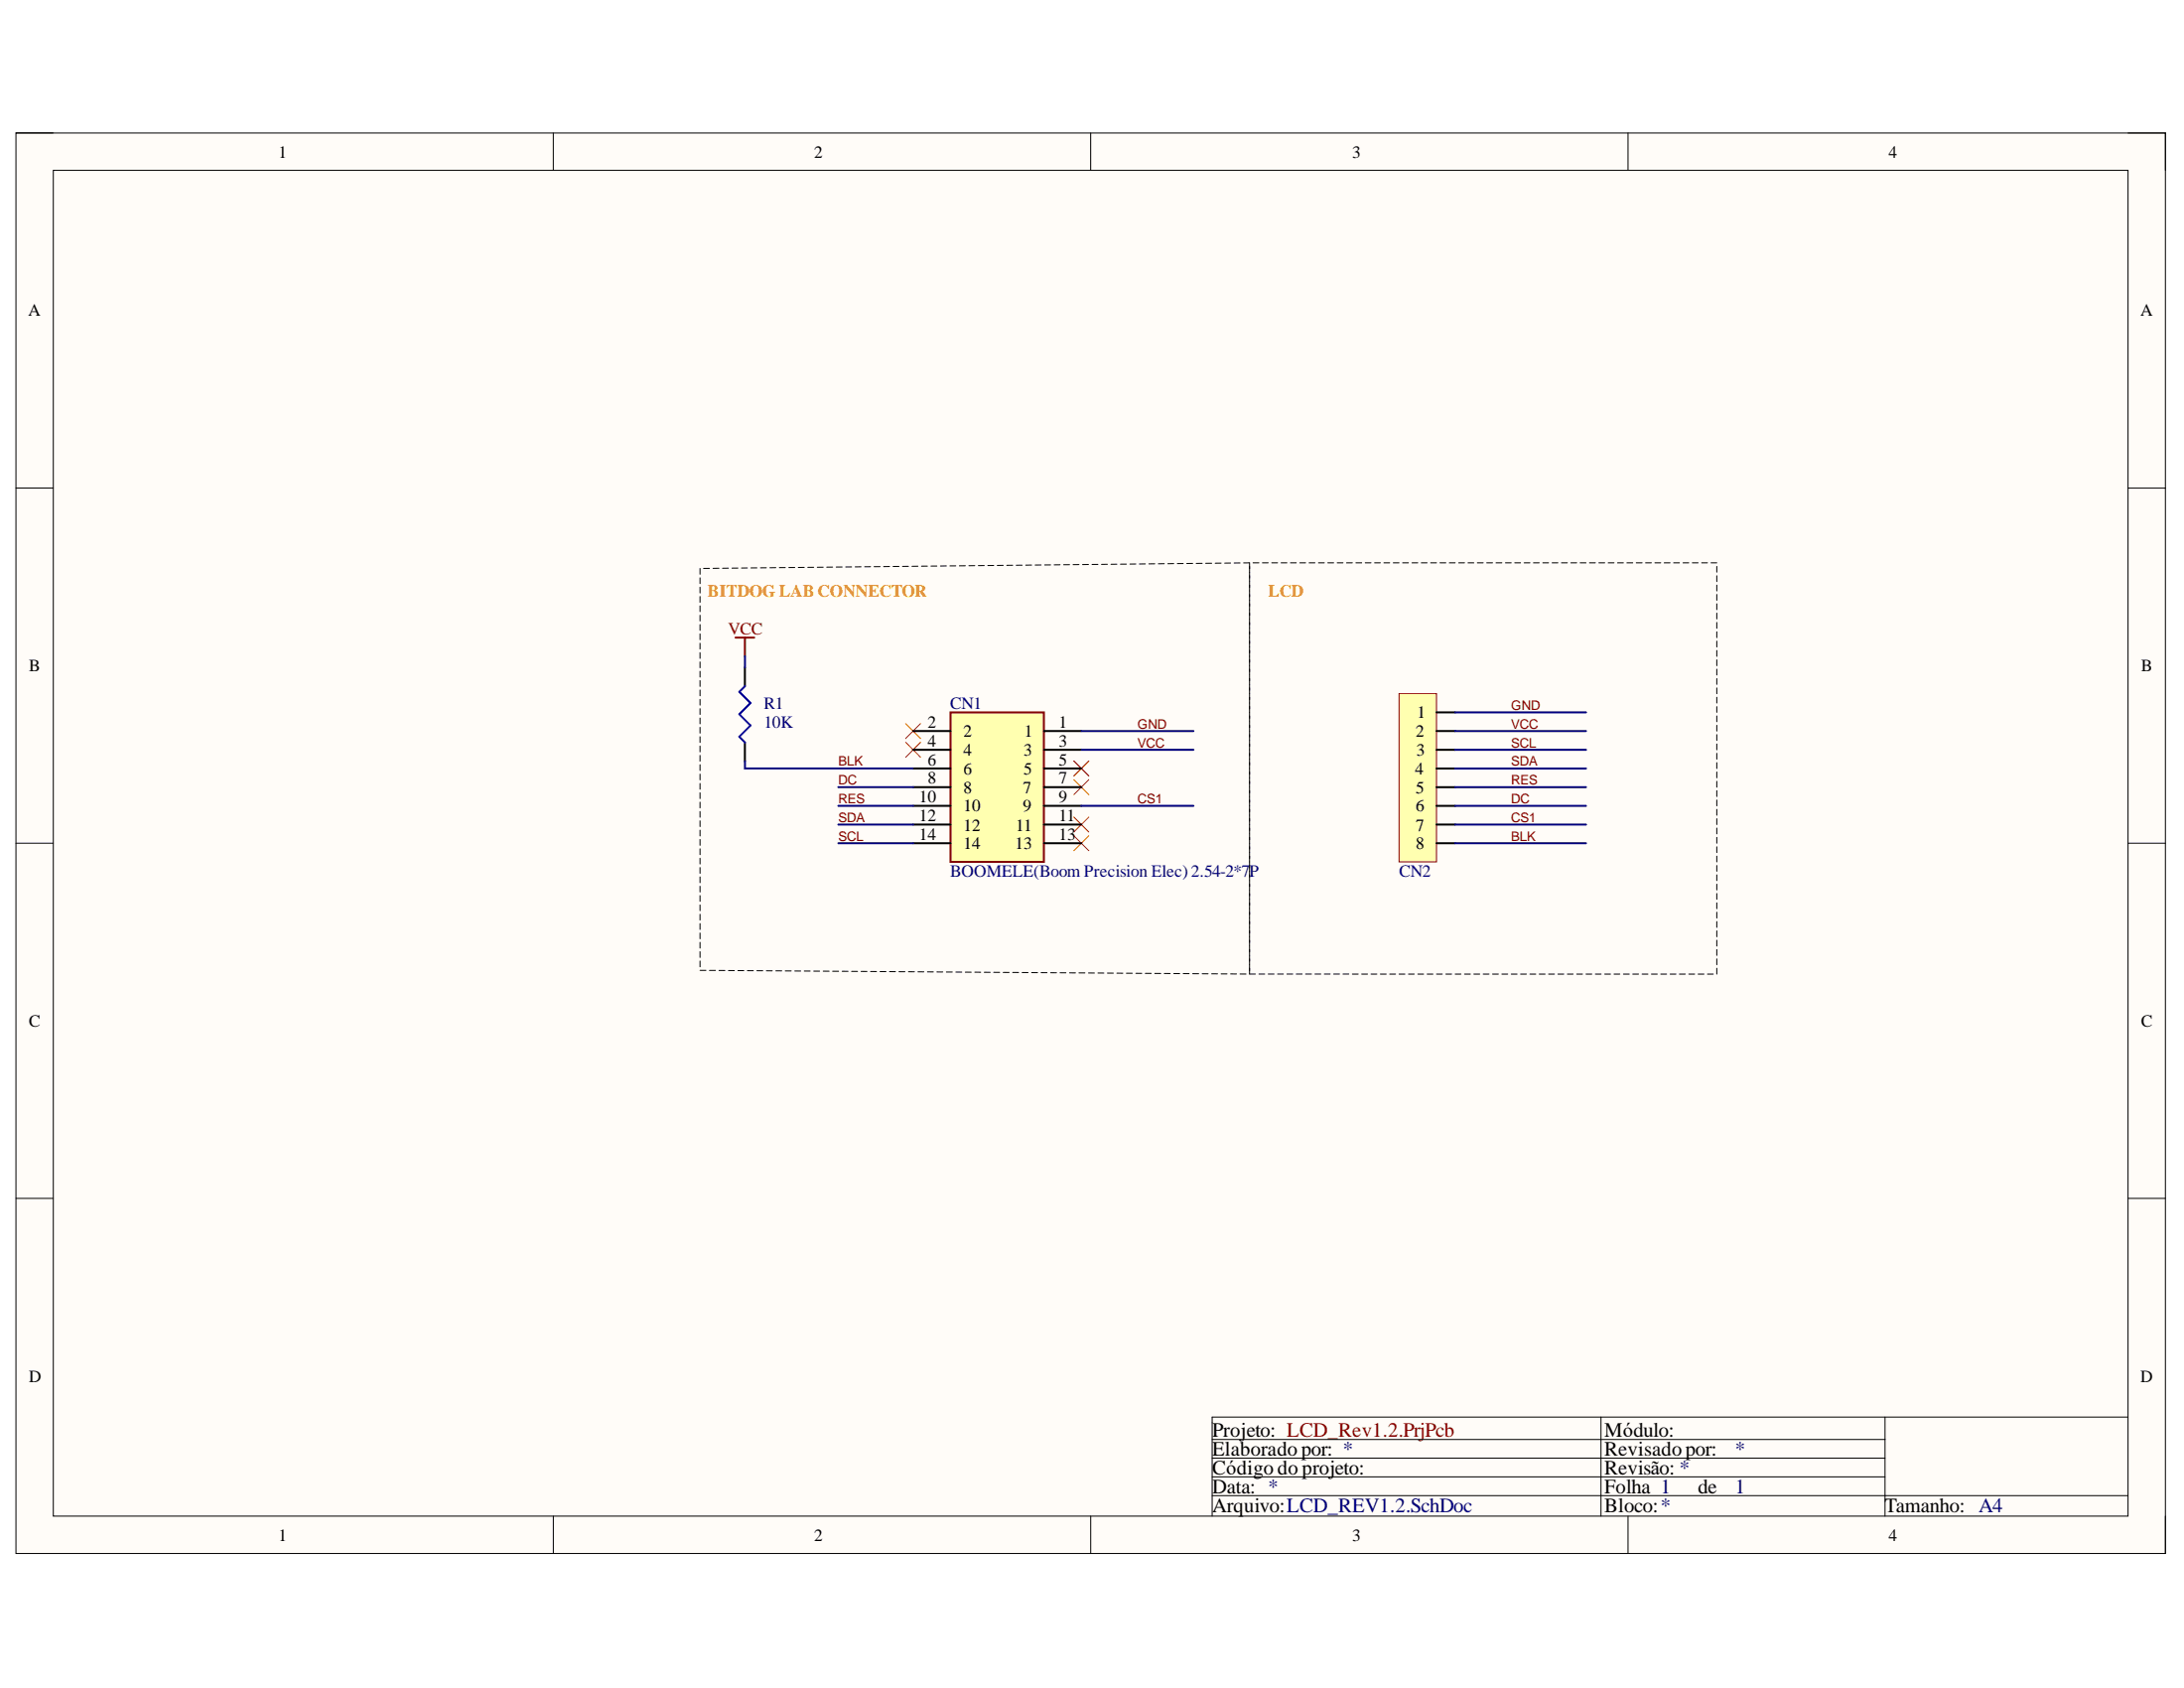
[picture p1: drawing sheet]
<svg xmlns="http://www.w3.org/2000/svg" width="279mm" height="216mm" viewBox="0 0 279 216" stroke-linecap="round" stroke-linejoin="round" font-family="sans-serif">
<path d="M2 17h275v181.7h-275z" fill-rule="evenodd" fill="#fffcf8"/>
<path d="M2 17h275v181.7h-275z" fill="none" stroke="#000" stroke-width=".13"/>
<path d="M6.8 21.8h265.4v172.1h-265.4z" fill-rule="evenodd" fill="#fffcf8"/>
<g fill="none" stroke="#000" stroke-width=".13">
<path d="M2 17h4.8M70.8 17v4.8M139.5 17v4.8M208.3 17v4.8M272.2 17h4.8v4.8M6.8 21.8h265.4v172.1h-265.4zM2 62.4h4.8M89.6 72.7v.8M89.6 73.9v.7M89.6 75.1v.7M89.6 76.3v.7M89.6 77.5v.7"/>
<path d="M89.6 78.7v.7M89.6 79.9v.7M90.8 72.7h-.8M92 72.7h-.8M93.2 72.7h-.8M94.4 72.7h-.8M95.6 72.6l-.7 .1M96.8 72.6h-.7M98 72.6h-.7M99.3 72.6h-.8M100.5 72.6h-.8M101.7 72.6h-.8"/>
<path d="M102.9 72.6h-.8M104.1 72.6h-.8M105.3 72.5l-.7 .1M106.5 72.5h-.7M107.7 72.5h-.7M108.9 72.5h-.7M110.2 72.5h-.8M111.4 72.5h-.8M112.6 72.5h-.8M113.8 72.5h-.8M115 72.4l-.7 .1M116.2 72.4h-.7"/>
<path d="M117.4 72.4h-.7M118.6 72.4h-.7M119.9 72.4h-.8M121.1 72.4h-.8M122.3 72.4h-.8M123.5 72.4h-.8M124.7 72.3l-.8 .1M125.9 72.3h-.7M127.1 72.3h-.7M128.3 72.3h-.7M129.6 72.3h-.8M130.8 72.3h-.8"/>
<path d="M132 72.3h-.8M133.2 72.3h-.8M134.4 72.3h-.8M135.6 72.2h-.7M136.8 72.2h-.7M138 72.2h-.7M139.3 72.2h-.8M140.5 72.2h-.8M141.7 72.2h-.8M142.9 72.2h-.8M144.1 72.2h-.8M145.3 72.1h-.7"/>
<path d="M146.5 72.1h-.7M147.7 72.1h-.7M148.9 72.1h-.7M150.2 72.1h-.8M151.4 72.1h-.8M152.6 72.1h-.8M153.8 72.1h-.8M155 72h-.8M156.2 72h-.7M157.4 72h-.7M158.6 72h-.7M159.9 72h-.8"/>
<path d="M159.9 72.4v.8M159.9 73.6v.8M159.9 74.8v.8M159.9 76v.8M159.9 77.2v.8M159.9 78.4v.8M159.9 79.6v.8M272.2 62.4h4.8M89.6 81.1v.7M89.6 82.3v.7M89.6 83.5v.7M89.6 84.7v.7"/>
<path d="M89.6 85.9v.7M89.6 87.1v.7M89.6 88.3v.7M89.6 89.4v.8M89.6 90.6v.8M89.6 91.8v.8M89.6 93v.8M89.6 94.2v.8M89.6 95.4v.8M89.6 96.6v.8M89.6 97.8v.8M89.6 99v.8"/>
<path d="M159.9 80.8v.8M159.9 82v.7M159.9 83.2v.7M159.9 84.4v.7M159.9 85.6v.7M159.9 86.8v.7M159.9 88v.7M159.9 89.2v.7M159.9 90.4v.7M159.9 91.6v.7M159.9 92.8v.7M159.9 94v.7"/>
<path d="M159.9 95.1v.8M159.9 96.3v.8M159.9 97.5v.8M159.9 98.7v.8M159.9 99.9v.8M2 107.9h4.8M89.6 100.2v.7M89.6 101.4v.7M89.6 102.6v.7M89.6 103.8v.7M89.6 105v.7M89.6 106.2v.7"/>
<path d="M89.6 107.4v.7M89.6 108.6v.7M89.6 109.8v.7M89.6 111v.7M89.6 112.2v.7M89.6 113.4v.7M89.6 114.5v.8M89.6 115.7v.8M89.6 116.9v.8M89.6 118.1v.8M89.6 119.3v.8M159.9 101.1v.8"/>
<path d="M159.9 102.3v.8M159.9 103.5v.8M159.9 104.7v.8M159.9 105.9v.8M159.9 107.1v.8M159.9 108.3v.7M159.9 109.5v.7M159.9 110.7v.7M159.9 111.9v.7M159.9 113.1v.7M159.9 114.3v.7M159.9 115.5v.7"/>
<path d="M159.9 116.7v.7M159.9 117.9v.7M159.9 119.1v.7M272.2 107.9h4.8M89.6 120.5v.8M89.6 121.7v.8M89.6 122.9v.8M89.6 124.1h.7M90.8 124.1h.7M92 124.1h.7M93.2 124.1h.7M94.4 124.1h.8"/>
<path d="M95.6 124.2h.8M96.8 124.2h.8M98 124.2h.8M99.3 124.2h.7M100.5 124.2h.7M101.7 124.2h.7M102.9 124.2h.7M104.1 124.2h.8M105.3 124.2h.8M106.5 124.2h.8M107.7 124.2h.8M108.9 124.2h.8"/>
<path d="M110.2 124.2l.7 .1M111.4 124.3h.7M112.6 124.3h.7M113.8 124.3h.8M115 124.3h.8M116.2 124.3h.8M117.4 124.3h.8M118.6 124.3h.8M119.9 124.3h.7M121.1 124.3h.7M122.3 124.3h.7M123.5 124.3h.8"/>
<path d="M124.7 124.3l.8 .1M125.9 124.4h.8M127.1 124.4h.8M128.3 124.4h.8M129.6 124.4h.7M130.8 124.4h.7M132 124.4h.7M133.2 124.4h.7M134.4 124.4h.8M135.6 124.4h.8M136.8 124.4h.8M138 124.4h.8"/>
<path d="M139.3 124.4l.7 .1M140.5 124.5h.7M141.7 124.5h.7M142.9 124.5h.7M144.1 124.5h.8M145.3 124.5h.8M146.5 124.5h.8M147.7 124.5h.8M148.9 124.5h.8M150.2 124.5h.7M151.4 124.5h.7M152.6 124.5h.7"/>
<path d="M153.8 124.5l.8 .1M155 124.6h.8M156.2 124.6h.8M157.4 124.6h.8M158.6 124.6h.8M159.9 120.3v.7M159.9 121.4v.8M159.9 122.6v.8M159.9 123.8v.8M2 153.3h4.8M272.2 153.3h4.8M70.8 193.9v4.8"/>
<path d="M139.5 193.9v4.8M155.1 184.1h86.1M155.1 186.5h86.1M155.1 191.3h117.1M155.1 188.9h86.1M204.8 181.3v12.6M208.3 193.9v4.8M241.2 181.3v12.6M272.2 181.3h-117.1v12.6M277 193.9v4.8"/>
</g>
<path d="M179 88.7h4.8v21.5h-4.8z" fill-rule="evenodd" fill="#ffffb0"/>
<path d="M179 88.7h4.8v21.5h-4.8z" fill="none" stroke="#800000" stroke-width=".13"/>
<path d="M95.3 85.4v2.4M95.3 94.9v2.4M183.8 91.1h2.4M183.8 93.5h2.4M183.8 95.9h2.4M183.8 98.3h2.4M183.8 100.7h2.4M183.8 103.1h2.4M183.8 105.5h2.4M183.8 107.9h2.4" fill="none" stroke="#000" stroke-width=".25"/>
<path d="M115.9 94.9l1.9 2M115.9 92.6l1.9 1.9M117.8 94.9l-1.9 2M117.8 92.6l-1.9 1.9M137.4 97.3l1.9 1.9M137.4 99.7l1.9 1.9M139.3 97.3l-1.9 1.9M139.3 99.7l-1.9 1.9M137.4 106.9l1.9 1.9M137.4 104.5l1.9 1.9M139.3 106.9l-1.9 1.9M139.3 104.5l-1.9 1.9" fill="none" stroke="#f00" stroke-width=".13"/>
<g fill="none" stroke="#000" stroke-width=".13">
<path d="M159.9 72v.7M159.9 73.2v.7M159.9 74.4v.7M159.9 75.6v.7M159.9 76.8v.7M159.9 78v.7M159.9 79.2v.7M160.3 72h.8M161.5 72h.7M162.7 72h.7M163.9 72h.7M165.1 72h.7"/>
<path d="M166.3 72h.7M167.5 72h.7M168.7 72h.7M169.9 72h.7M171.1 72h.7M172.3 72h.7M173.5 72h.7M174.7 72h.7M175.9 72h.7M177 72h.8M178.2 72h.8M179.4 72h.8"/>
<path d="M180.6 72h.8M181.8 72h.8M183 72h.8M184.2 72h.8M185.4 72h.8M186.6 72h.8M187.8 72h.8M189 72h.7M190.2 72h.7M191.4 72h.7M192.6 72h.7M193.8 72h.7"/>
<path d="M195 72h.7M196.2 72h.7M197.4 72h.7M198.6 72h.7M199.8 72h.7M201 72h.7M202.2 72h.7M203.3 72h.8M204.5 72h.8M205.7 72h.8M206.9 72h.8M208.1 72h.8"/>
<path d="M209.3 72h.8M210.5 72h.8M211.7 72h.8M212.9 72h.8M214.1 72h.8M215.3 72h.7M216.5 72h.7M217.7 72h.7M218.9 72h.7M219.6 72.4v.8M219.6 73.6v.8M219.6 74.8v.8"/>
<path d="M219.6 76v.8M219.6 77.2v.8M219.6 78.4v.8M219.6 79.6v.8M159.9 80.4v.7M159.9 81.6v.7M159.9 82.7v.8M159.9 83.9v.8M159.9 85.1v.8M159.9 86.3v.8M159.9 87.5v.8M159.9 88.7v.8"/>
<path d="M159.9 89.9v.8M159.9 91.1v.8M159.9 92.3v.8M159.9 93.5v.8M159.9 94.7v.8M159.9 95.9v.7M159.9 97.1v.7M159.9 98.3v.7M159.9 99.5v.7M219.6 80.8v.8M219.6 82v.8M219.6 83.2v.7"/>
<path d="M219.6 84.4v.7M219.6 85.6v.7M219.6 86.8v.7M219.6 88v.7M219.6 89.2v.7M219.6 90.4v.7M219.6 91.6v.7M219.6 92.8v.7M219.6 94v.7M219.6 95.2v.7M219.6 96.3v.8M219.6 97.5v.8"/>
<path d="M219.6 98.7v.8M219.6 99.9v.8M159.9 100.7v.7M159.9 101.9v.7M159.9 103.1v.7M159.9 104.3v.7M159.9 105.5v.7M159.9 106.7v.7M159.9 107.9v.7M159.9 109v.8M159.9 110.2v.8M159.9 111.4v.8"/>
<path d="M159.9 112.6v.8M159.9 113.8v.8M159.9 115v.8M159.9 116.2v.8M159.9 117.4v.8M159.9 118.6v.8M159.9 119.8v.8M219.6 101.1v.8M219.6 102.3v.8M219.6 103.5v.8M219.6 104.7v.8M219.6 105.9v.8"/>
<path d="M219.6 107.1v.8M219.6 108.3v.7M219.6 109.5v.7M219.6 110.7v.7M219.6 111.9v.7M219.6 113.1v.7M219.6 114.3v.7M219.6 115.5v.7M219.6 116.7v.7M219.6 117.9v.7M219.6 119.1v.7M159.9 121v.7"/>
<path d="M159.9 122.2v.7M159.9 123.4v.7M159.9 124.6h.7M161.1 124.6h.7M162.2 124.6h.8M163.4 124.6h.8M164.6 124.6h.8M165.8 124.6h.8M167 124.6h.8M168.2 124.6h.8M169.4 124.6h.8M170.6 124.6h.8"/>
<path d="M171.8 124.6h.8M173 124.6h.8M174.2 124.6h.8M175.4 124.6h.7M176.6 124.6h.7M177.8 124.6h.7M179 124.6h.7M180.2 124.6h.7M181.4 124.6h.7M182.6 124.6h.7M183.8 124.6h.7M185 124.6h.7"/>
<path d="M186.2 124.6h.7M187.4 124.6h.7M188.6 124.6h.7M189.7 124.6h.8M190.9 124.6h.8M192.1 124.6h.8M193.3 124.6h.8M194.5 124.6h.8M195.7 124.6h.8M196.9 124.6h.8M198.1 124.6h.8M199.3 124.6h.8"/>
<path d="M200.5 124.6h.8M201.7 124.6h.7M202.9 124.6h.7M204.1 124.6h.7M205.3 124.6h.7M206.5 124.6h.7M207.7 124.6h.7M208.9 124.6h.7M210.1 124.6h.7M211.3 124.6h.7M212.5 124.6h.7M213.7 124.6h.7"/>
<path d="M214.9 124.6h.7M216 124.6h.8M217.2 124.6h.8M218.4 124.6h.8M219.6 120.3v.7M219.6 121.4v.8M219.6 122.6v.8M219.6 123.8v.8"/>
</g>
<path d="M94.1 81.6h2.4M95.3 81.6v2.3" fill="none" stroke="#800000" stroke-width=".25"/>
<path d="M95.3 87.8l-.7 .7 1.4 1.4-1.4 1.5 1.4 1.4-1.4 1.4 .7 .7" fill="none" stroke="#00f" stroke-width=".25"/>
<path d="M121.6 91.1h12v19.1h-12z" fill-rule="evenodd" fill="#ffffb0"/>
<path d="M121.6 91.1h12v19.1h-12z" fill="none" stroke="#800000" stroke-width=".25"/>
<g fill="none" stroke="#000" stroke-width=".25">
<path d="M116.8 93.5h4.8M116.8 95.9h4.8M116.8 98.3h4.8M133.6 93.5h4.7M133.6 95.9h4.7M133.6 98.3h4.7M116.8 100.7h4.8M116.8 103.1h4.8M116.8 105.5h4.8M116.8 107.9h4.8M133.6 100.7h4.7M133.6 103.1h4.7"/>
<path d="M133.6 105.5h4.7M133.6 107.9h4.7"/>
</g>
<g fill="none" stroke="#000080" stroke-width=".25">
<path d="M95.3 97.3v1h21.5M95.3 83.9v1.5M138.3 93.5h14.4M138.3 95.9h14.4M186.2 93.5h16.7M186.2 91.1h16.7M186.2 95.9h16.7M186.2 98.3h16.7M107.3 103.1h9.5M107.3 100.7h9.5M107.3 105.5h9.5M107.3 107.9h9.5"/>
<path d="M138.3 103.1h14.4M186.2 103.1h16.7M186.2 100.7h16.7M186.2 105.5h16.7M186.2 107.9h16.7"/>
</g>
<g font-size="2.6">
<text x="155.1" y="183.8">Projeto: LCD_Rev1.2.PrjPcb</text>
<text x="205.2" y="183.8">Módulo:</text>
<text x="155.1" y="186.2">Elaborado por: *</text>
<text x="155.1" y="188.6">Código do projeto:</text>
<text x="155.1" y="191">Data: *</text>
<text x="205.2" y="186.2">Revisado por:</text>
<text x="205.2" y="188.6">Revisão: *</text>
<text x="205.2" y="191">Folha 1</text>
<text x="217.3" y="191">de</text>
<text x="155.1" y="193.4">Arquivo:LCD_REV1.2.SchDoc</text>
<text x="205.2" y="193.4">Bloco:*</text>
<text x="241.1" y="193.4">Tamanho: A4</text>
</g>
<g font-size="2.6" fill="#000080">
<text x="222" y="186.2">*</text>
<text x="222" y="191">1</text>
</g>
<g font-size="2.2">
<text x="35.6" y="20.1">1</text>
<text x="104.1" y="20.1">2</text>
<text x="173" y="20.1">3</text>
<text x="241.6" y="20.1">4</text>
<text x="3.6" y="40.4">A</text>
<text x="273.8" y="40.4">A</text>
<text x="3.7" y="85.9">B</text>
<text x="273.9" y="85.9">B</text>
<text x="118.7" y="93.1">2</text>
<text x="118.7" y="95.5">4</text>
<text x="123.3" y="94.2">2</text>
<text x="131" y="94.2">1</text>
<text x="135.4" y="93.1">1</text>
<text x="135.4" y="95.5">3</text>
<text x="181.1" y="94.2">2</text>
<text x="181.3" y="91.9">1</text>
<text x="118.7" y="97.9">6</text>
<text x="118.7" y="100.2">8</text>
<text x="123.3" y="96.7">4</text>
<text x="123.3" y="99.1">6</text>
<text x="123.3" y="101.4">8</text>
<text x="130.9" y="101.4">7</text>
<text x="131" y="96.7">3</text>
<text x="131" y="99.1">5</text>
<text x="135.4" y="97.9">5</text>
<text x="135.4" y="100.2">7</text>
<text x="181" y="99.1">4</text>
<text x="181.1" y="101.4">5</text>
<text x="181.2" y="96.7">3</text>
<text x="117.6" y="102.6">10</text>
<text x="117.6" y="105.1">12</text>
<text x="117.6" y="107.4">14</text>
<text x="123.3" y="103.8">10</text>
<text x="123.3" y="106.2">12</text>
<text x="129.9" y="106.2">11</text>
<text x="130.9" y="103.8">9</text>
<text x="135.4" y="102.6">9</text>
<text x="135.4" y="105.1">11</text>
<text x="135.4" y="107.4">13</text>
<text x="181.1" y="103.8">6</text>
<text x="181.1" y="106.2">7</text>
<text x="123.3" y="108.6">14</text>
<text x="129.9" y="108.6">13</text>
<text x="181.1" y="108.6">8</text>
<text x="3.7" y="131.4">C</text>
<text x="273.9" y="131.4">C</text>
<text x="3.7" y="176.8">D</text>
<text x="273.8" y="176.8">D</text>
<text x="35.6" y="197.1">1</text>
<text x="104.1" y="197.1">2</text>
<text x="173" y="197.1">3</text>
<text x="241.6" y="197.1">4</text>
</g>
<g font-size="2.2" fill="#f90">
<text x="90.5" y="76.3">BITDOG LAB CONNECTOR</text>
<text x="162.3" y="76.3">LCD</text>
</g>
<text font-size="2.2" fill="#800000" x="93.1" y="81.1">VCC</text>
<g font-size="2.2" fill="#000080">
<text x="97.7" y="90.7">R1</text>
<text x="97.7" y="93.1">10K</text>
<text x="121.6" y="90.7">CN1</text>
<text x="121.6" y="112.2">BOOMELE(Boom Precision Elec)2.54-2*7P</text>
<text x="179" y="112.2">CN2</text>
</g>
<g font-size="1.7" fill="#800000">
<text x="145.5" y="93.2">GND</text>
<text x="145.5" y="95.6">VCC</text>
<text x="193.3" y="90.8">GND</text>
<text x="193.3" y="93.2">VCC</text>
<text x="193.3" y="95.6">SCL</text>
<text x="107.3" y="100.3">DC</text>
<text x="107.3" y="98">BLK</text>
<text x="193.3" y="98">SDA</text>
<text x="193.3" y="100.3">RES</text>
<text x="107.3" y="105.1">SDA</text>
<text x="107.3" y="107.5">SCL</text>
<text x="107.3" y="102.8">RES</text>
<text x="145.5" y="102.8">CS1</text>
<text x="193.3" y="102.8">DC</text>
<text x="193.3" y="105.1">CS1</text>
<text x="193.3" y="107.5">BLK</text>
</g>
</svg>
